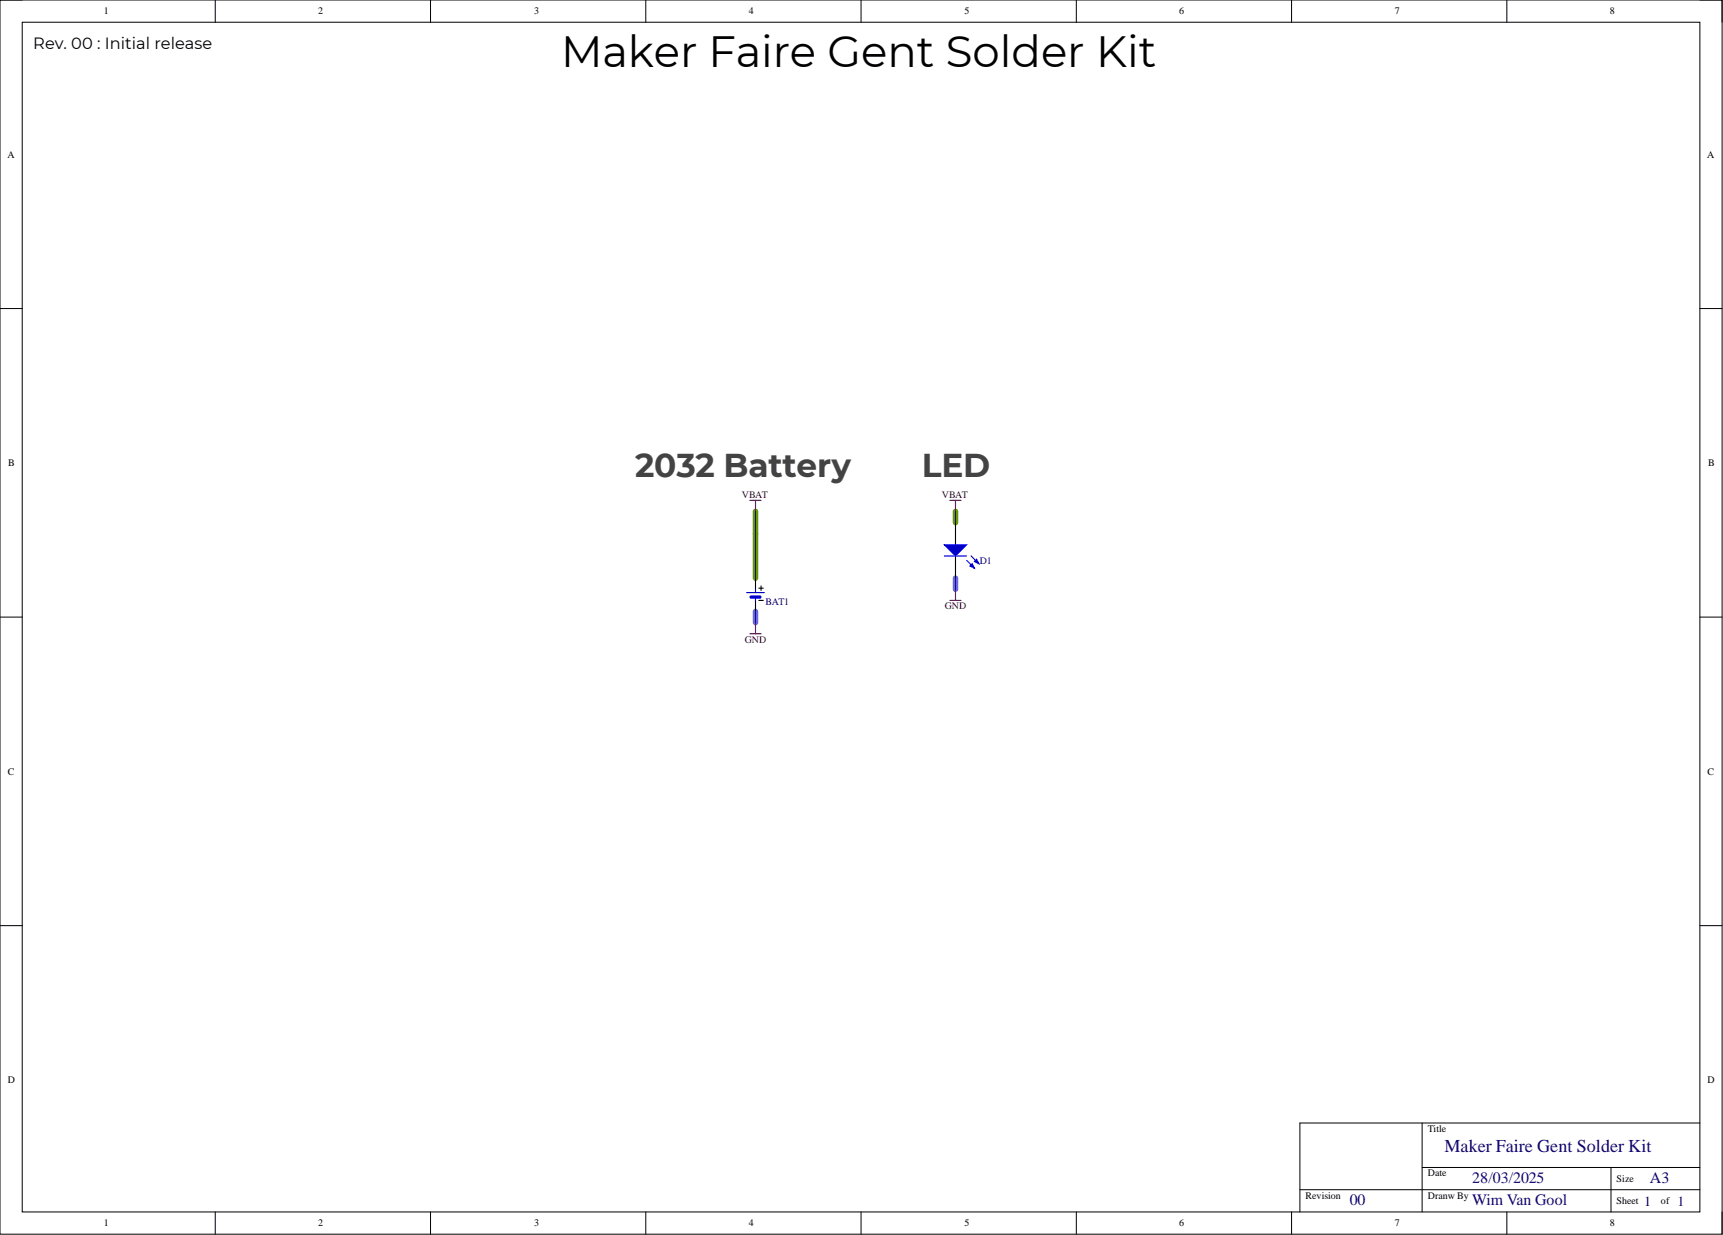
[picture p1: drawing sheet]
<svg xmlns="http://www.w3.org/2000/svg" width="393mm" height="282mm" viewBox="0 0 393 282" stroke-linecap="round" stroke-linejoin="round" font-family="sans-serif">
<g fill="none" stroke="#000" stroke-width=".23">
<path d="M0 0h393.1v281.7h-393.1zM0 0h5.1M49.1 0v5.1M98.3 0v5.1M147.4 0v5.1M196.6 0v5.1M245.7 0v5.1M294.9 0v5.1M344 0v5.1M388.1 0h5v5.1M5.1 5.1h383v271.5h-383zM0 70.4h5.1"/>
<path d="M388.1 70.4h5M0 140.8h5.1M388.1 140.8h5M0 211.3h5.1M388.1 211.3h5M324.7 256.3v20.3M388.1 256.3h-91.3v20.3M49.1 276.6v5.1M98.3 276.6v5.1M147.4 276.6v5.1M196.6 276.6v5.1M245.7 276.6v5.1"/>
<path d="M294.9 276.6v5.1M296.8 271.5h91.3M324.7 266.5h63.4M344 276.6v5.1M367.8 266.5v10.1M393.1 276.6v5.1"/>
</g>
<path d="M172.5 116.7v15.3M218.1 116.7v2.6" fill="none" stroke="#690" stroke-width="1.3"/>
<path d="M172.5 139.6v2.5M218.1 132v2.5" fill="none" stroke="#6e6eff" stroke-width="1.3"/>
<path d="M171.2 114.2h2.5M172.5 114.2v2.5M171.2 144.6h2.5M172.5 142.1v2.5" fill="none" stroke="#800000" stroke-width=".25"/>
<path d="M218.1 119.3v5M172.5 132v2.5M172.5 137v2.6M173.2 134.2h1.1M173.2 137h1.1M173.7 133.7v1.1M218.1 126.9v5.1" fill="none" stroke="#000" stroke-width=".25"/>
<path d="M170.4 135.3h4.1M172.5 134.5v.8M172.5 136.3v.7" fill="none" stroke="#00f" stroke-width=".25"/>
<path d="M171.5 136.3h2" fill="none" stroke="#00f" stroke-width=".76"/>
<path d="M215.6 124.3h5.1l-2.6 2.6z" fill="#00f"/>
<path d="M215.6 124.3h5.1l-2.6 2.6zM220.7 127.9l1.7 1.8M221.7 126.9l1.8 1.8" fill="none" stroke="#00f" stroke-width=".25"/>
<path d="M221.9 128.7l.5 1-1-.5z" fill="#00f"/>
<path d="M221.9 128.7l.5 1-1-.5z" fill="none" stroke="#00f" stroke-width=".25"/>
<path d="M222.9 127.6l.6 1.1-1.1-.5z" fill="#00f"/>
<path d="M215.6 126.9h5.1M222.9 127.6l.6 1.1-1.1-.5z" fill="none" stroke="#00f" stroke-width=".25"/>
<path d="M216.9 114.2h2.5M218.1 114.2v2.5M216.9 137h2.5M218.1 134.5v2.5" fill="none" stroke="#800000" stroke-width=".25"/>
<path d="M172.5 116.7v15.3M218.1 116.7v2.6M172.5 139.6v2.5M218.1 132v2.5" fill="none" stroke="#000080" stroke-width=".25"/>
<text font-size="10" x="128.1" y="15.2">Maker Faire Gent Solder Kit</text>
<g font-size="7.5" fill="#434343">
<text x="145" y="108.8">2032 Battery</text>
<text x="210.4" y="108.8">LED</text>
</g>
<text font-size="4.1" fill="#11037f" x="329.7" y="263">Maker Faire Gent Solder Kit</text>
<text font-size="3.7" x="7.6" y="11.2">Rev. 00 : Initial release</text>
<g font-size="3.6" fill="#11037f">
<text x="308.2" y="275.1">00</text>
<text x="336.1" y="275.1">Wim Van Gool</text>
<text x="336.1" y="270">28/03/2025</text>
<text x="376.7" y="270">A3</text>
</g>
<g font-size="3.2" fill="#11037f">
<text x="375.4" y="275.2">1</text>
<text x="383" y="275.2">1</text>
</g>
<g font-size="2.3">
<text x="23.7" y="3.3">1</text>
<text x="72.6" y="3.3">2</text>
<text x="121.9" y="3.3">3</text>
<text x="171" y="3.3">4</text>
<text x="220.2" y="3.3">5</text>
<text x="269.2" y="3.3">6</text>
<text x="318.4" y="3.3">7</text>
<text x="367.5" y="3.3">8</text>
<text x="1.7" y="36">A</text>
<text x="389.8" y="36">A</text>
<text x="1.9" y="106.4">B</text>
<text x="389.9" y="106.4">B</text>
<text x="1.8" y="176.8">C</text>
<text x="389.8" y="176.8">C</text>
<text x="1.8" y="247.3">D</text>
<text x="389.8" y="247.3">D</text>
<text x="325.9" y="258.3">Title</text>
<text x="325.9" y="268.5">Date</text>
<text x="369" y="269.8">Size</text>
<text x="298" y="273.6">Revision</text>
<text x="325.9" y="273.6">Dranw By</text>
<text x="369" y="274.8">Sheet</text>
<text x="379.2" y="274.8">of</text>
<text x="23.7" y="279.9">1</text>
<text x="72.6" y="279.9">2</text>
<text x="121.9" y="279.9">3</text>
<text x="171" y="279.9">4</text>
<text x="220.2" y="279.9">5</text>
<text x="269.2" y="279.9">6</text>
<text x="318.4" y="279.9">7</text>
<text x="367.5" y="279.9">8</text>
</g>
<g font-size="2.3" fill="#800000">
<text x="169.3" y="113.7">VBAT</text>
<text x="215" y="113.7">VBAT</text>
<text x="215.7" y="139.1">GND</text>
<text x="170" y="146.7">GND</text>
</g>
<g font-size="2.3" fill="#000080">
<text x="223.7" y="128.7">D1</text>
<text x="174.8" y="138.1">BAT1</text>
</g>
</svg>
